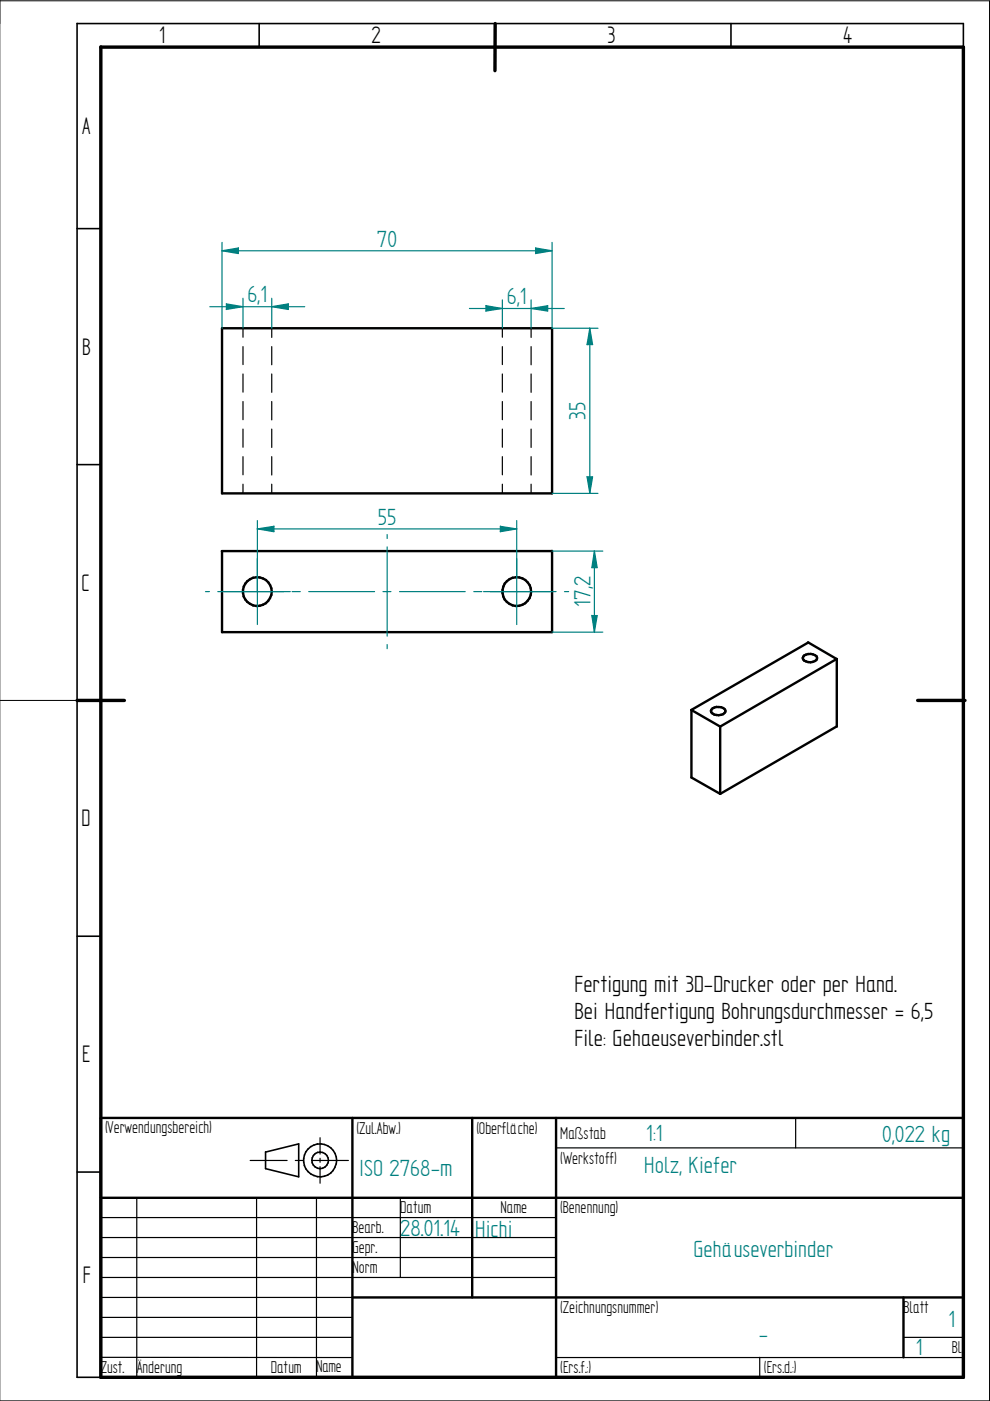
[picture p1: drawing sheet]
<svg xmlns="http://www.w3.org/2000/svg" width="210mm" height="297mm" viewBox="0 0 210 297" stroke-linecap="round" stroke-linejoin="round" font-family="sans-serif">
<path d="M0 0v297h209.8v-296.8h-209.8M0 148.5h16.3" fill="none" stroke="#000" stroke-width=".21"/>
<g fill="none" stroke="#000" stroke-width=".34">
<path d="M16.3 5v287h5.1M16.3 5h188v5M54.9 5v5M105 5v5M155 5v5M16.3 48.5h5.1M16.3 98.5h5.1M16.3 148.5h5.1M16.3 198.5h5.1M16.3 248.5h5.1M56.3 244.2v3.6l7 1.7v-7l-7 1.8M64.4 246.4l.2 .7"/>
<path d="M64.4 245.6v.8M64.5 247.1l.4 .7M64.6 244.9l-.2 .8M64.8 247.8l.5 .6M65.3 248.4l.6 .5M65.3 243.6l-.7 1.3M65.9 248.9l.7 .4M65.9 243.1l-.6 .5M66.1 246l.1 .5M66.2 246.5l.3 .6M66.4 247l.4 .4M66.5 244.9l-.4 1.1"/>
<path d="M66.5 249.2l.8 .3M66.6 242.7l-.7 .4M66.8 247.4l.6 .3M66.8 244.6l-.3 .4M67.3 249.5h.8M67.3 247.7l.6 .1M67.3 242.6a3.5 3.5 0 0 1 3.7 4.9M67.3 242.5l-.7 .3M67.4 244.3a1.74 1.74 0 0 1 2.1 .9 1.74 1.74 0 0 1-.6 2.2M67.4 244.3l-.6 .3M68.4 247.7l-.6 .1M68.8 249.4l-.8 .1"/>
<path d="M68.9 247.4l-.5 .3M70.7 248.2l-1.2 .9-.8 .3M71 247.5l-.4 .7"/>
</g>
<path d="M21.4 9.9l182.9 .1v282h-182.9zM105 5l-.1 10M16.3 148.5h10.1M194.6 148.5h10" fill="none" stroke="#000" stroke-width=".72"/>
<g fill="none" stroke="#000" stroke-width=".51">
<path d="M47.1 69.6h70v35h-70zM47 116.8h70.1M117.1 116.8v17.2h-70v-17.2M51.5 125.7l.2 .8M51.5 125.1v.7M51.6 126.4l.4 .7M52 127.1l.5 .5M52.4 127.6l.6 .5M52.5 123.2l-.8 1.1-.2 .8M53 128l.7 .4M53 122.8a3 3 0 0 1 3.7 .4 3 3 0 0 1 .5 3.6M53 122.8l-.5 .4"/>
<path d="M53.6 128.4l.8 .1M55.1 128.4l-.7 .1M55.8 128.2l-.8 .2M56.4 127.9l-.7 .3M57.3 126.8l-1 1.1M106.6 125.7l.1 .7 .3 .7M106.6 125.1v.7M107 127.1l.5 .5M107.4 127.6l.6 .5M107.5 123.2l-.5 .5-.4 1.4M108 128l.7 .4M108 122.8a3 3 0 0 1 3.6 .4 3 3 0 0 1 .7 3.6"/>
<path d="M108 122.8l-.5 .4M108.7 128.4l.7 .1M110.8 128.2l-1.5 .3M111.4 127.9l-.7 .3M111.9 127.4l-.6 .5M112.3 126.8l-.5 .6M170.3 139.8l.2 .3M170.3 139.2v.6M170.5 138.9l-.2 .3M170.9 138.8l-.4 .2M170.9 138.8a1.84 1.84 0 0 1 2.3 .6l-.1 .6M171.3 136.2l6.1 3.5"/>
<path d="M171.4 136.2l-24.8 14.3M173.1 140l-1.3 .4M177.4 139.7l-24.7 14.4M177.4 139.7v14.3l-24.7 14.3M150.7 150.7l.1 .3M150.8 151l.7 .5M150.8 150.5l-.1 .2M151.1 150.2l-.3 .3M151.4 151.5l1 .1M151.9 149.9l-.8 .3M151.9 149.9a1.36 1.36 0 0 1 1.9 1l-.5 .5M152.7 154.1l-6.1-3.6v14.3l6.1 3.5"/>
<path d="M152.7 154.1v14.2M152.9 151.6h-.5M153.3 151.4l-.4 .2M170.5 140l.4 .3M170.9 140.2l.5 .2M171.3 140.4h.6M21.4 237h182.9v55h-182.9zM74.7 237v55M100.1 237v38.1M117.9 237v55M21.4 254h182.9M74.7 275.1h129.6"/>
<path d="M191.6 275.1v12.7"/>
</g>
<g fill="none" stroke="#000" stroke-width=".25">
<path d="M51.5 69.6v1.9M51.5 73.5v3.8M51.5 79.3v3.8M57.6 69.6v1.9M57.6 73.5v3.8M57.6 79.3v3.9M106.5 69.6v1.9M106.5 73.5v3.8M106.5 79.3v3.8M112.6 69.6v1.9M112.6 73.5v3.8M112.6 79.3v3.9"/>
<path d="M51.5 85.1v3.9M51.5 91v3.8M51.5 96.8v3.9M57.6 85.1v3.9M57.6 91v3.9M57.6 96.8v3.9M106.5 85.1v3.9M106.5 91v3.8M106.5 96.8v3.9M112.6 85.1v3.9M112.6 91v3.9M112.6 96.8v3.9"/>
<path d="M51.5 102.7v1.9M57.6 102.7v1.9M106.5 102.7v1.9M112.6 102.7v1.9M168.7 237v6.4M21.4 258.1h96.5M29 254v38M53 246h7.9M54.4 254v38M62.6 246h1.7M66.1 246h7.8M67.1 254v38"/>
<path d="M67.9 241.2v3.5M67.9 245.6v.8M67.9 247.4v3.5M84.9 254v16.8M117.9 243.4h86.4M21.4 279.3h53.3M21.4 275.1h53.3M21.4 270.8h96.5M21.4 266.6h96.5M21.4 262.4h96.5M21.4 287.8h53.2M21.4 283.5h53.3"/>
<path d="M117.8 287.8h86.4M161.1 287.8v4.2M191.6 283.5h12.7"/>
</g>
<path d="M50.5 52.6l-3.5 .6M50.5 52.5v1.3l-3.4-.6" fill="none" stroke="#008080" stroke-width=".25"/>
<path d="M47.1 53.2l3.4-.6v1.2z" fill="#008080"/>
<path d="M113.6 52.6l3.5 .6-3.6 .6M113.6 52.5v1.3" fill="none" stroke="#008080" stroke-width=".25"/>
<path d="M113.6 52.6l3.5 .6-3.5 .6z" fill="#008080"/>
<path d="M47.1 51.4v18.2M47.1 53.2h70M117.1 51.4v18.2M125.1 69.6l.5 3.5h-1.1l.6-3.5" fill="none" stroke="#008080" stroke-width=".25"/>
<path d="M125.1 69.6l.5 3.5h-1.1z" fill="#008080"/>
<path d="M124.5 101l.6 3.6 .5-3.5h-1.1" fill="none" stroke="#008080" stroke-width=".25"/>
<path d="M124.5 101.1h1.1l-.5 3.5z" fill="#008080"/>
<path d="M117.1 69.6h9.7M125.1 69.6v35M117.1 104.6h9.7M125.5 130.5l.5 3.5 .6-3.5h-1.1" fill="none" stroke="#008080" stroke-width=".25"/>
<path d="M125.5 130.5h1.1l-.6 3.5z" fill="#008080"/>
<path d="M126 116.8l.6 3.6h-1.1l.5-3.6" fill="none" stroke="#008080" stroke-width=".25"/>
<path d="M126 116.8l.6 3.6h-1.1z" fill="#008080"/>
<g fill="none" stroke="#008080" stroke-width=".25">
<path d="M58.1 111.5v1.2l-3.6-.6 3.6-.5M82.1 113.3v.9M82.1 116v18.9M117.1 116.8h10.7M126 116.8v17.2M43.6 125.4h.8M46.2 125.4h14M61.9 125.4h1.8M65.4 125.4h14M81.2 125.4h1.7M82.1 136.7v.8M84.7 125.4h13.9"/>
<path d="M100.5 125.4h1.7M103.9 125.4h14M117.1 134h10.7M119.7 125.4h.9"/>
</g>
<path d="M54.6 112.1l3.5-.5v1.1z" fill="#008080"/>
<path d="M106.1 111.5l-.1 1.2 3.6-.6-3.5-.5" fill="none" stroke="#008080" stroke-width=".25"/>
<path d="M106.1 111.6l3.5 .5-3.5 .6z" fill="#008080"/>
<path d="M61.1 64.4l-3.5 .6M61.1 64.4v1.2l-3.5-.6M54.6 110.4v22M54.6 112.1h55M109.6 110.4v22M47.5 125.4h14.1M102.5 125.4h14.1" fill="none" stroke="#008080" stroke-width=".25"/>
<path d="M57.6 65l3.5-.6v1.2z" fill="#008080"/>
<path d="M48 64.4l3.5 .6-3.5 .6M48 64.4v1.2" fill="none" stroke="#008080" stroke-width=".25"/>
<path d="M48 64.4l3.5 .6-3.5 .6z" fill="#008080"/>
<path d="M44.5 65h20.1M51.5 63.2v6.4M57.6 63.2v6.4M103 64.8l3.5 .6-3.5 .6M103 64.8v1.2" fill="none" stroke="#008080" stroke-width=".25"/>
<path d="M103 64.8l3.5 .6-3.5 .6z" fill="#008080"/>
<path d="M116.1 64.8v1.2l-3.5-.6 3.5-.6" fill="none" stroke="#008080" stroke-width=".25"/>
<path d="M112.6 65.4l3.5-.6v1.2z" fill="#008080"/>
<path d="M99.5 65.4h20.1M106.5 63.6v6M112.6 63.6v6" fill="none" stroke="#008080" stroke-width=".25"/>
<g font-size="5.7">
<text x="33.8" y="9.2">1</text>
<text x="78.8" y="9.2">2</text>
<text x="128.8" y="9.2">3</text>
<text x="178.8" y="9.2">4</text>
<text x="17.4" y="28.4">A</text>
<text x="17.4" y="75.2">B</text>
<text x="17.3" y="125.2">C</text>
<text x="17.3" y="175.2">D</text>
<text x="17.4" y="225.2">E</text>
<text x="17.6" y="271.9">F</text>
</g>
<g font-size="5.6" fill="#008080">
<text x="79.9" y="52.3">70</text>
<text x="52.5" y="64.1">6,1</text>
<text x="107.4" y="64.5">6,1</text>
<text x="124.2" y="89" transform="rotate(-90 124.2 89)">35</text>
<text x="80.1" y="111.3">55</text>
<text x="125.2" y="128.7" transform="rotate(-90 125.2 128.7)">17,2</text>
<text x="137" y="242">1:1</text>
<text x="187" y="242.2">0,022 kg</text>
<text x="76.2" y="249.4">ISO 2768-m</text>
<text x="136.6" y="248.8">Holz, Kiefer</text>
<text x="84.9" y="262">28.01.14</text>
<text x="100.8" y="262.3">Hichi</text>
<text x="147" y="266.6">Gehäuseverbinder</text>
<text x="201.1" y="281.3">1</text>
<text x="160.9" y="284.6">-</text>
<text x="194.2" y="287.4">1</text>
</g>
<g font-size="5.6">
<text x="121.8" y="210.4">Fertigung mit 3D-Drucker oder per Hand.</text>
<text x="121.8" y="216.1">Bei Handfertigung Bohrungsdurchmesser = 6,5</text>
<text x="121.8" y="221.9">File: Gehaeuseverbinder.stl</text>
</g>
<g font-size="4.1">
<text x="22.3" y="240.2">(Verwendungsbereich)</text>
<text x="75.6" y="240.4">(Zul.Abw.)</text>
<text x="101" y="240.4">(Oberfläche)</text>
<text x="118.8" y="241.4">Maßstab</text>
<text x="118.8" y="246.7">(Werkstoff)</text>
<text x="84.9" y="257.3">Datum</text>
<text x="106.1" y="257.3">Name</text>
<text x="118.8" y="257.3">(Benennung)</text>
<text x="74.7" y="261.5">Bearb.</text>
<text x="74.7" y="265.7">Gepr.</text>
<text x="74.7" y="270">Norm</text>
<text x="118.8" y="278.4">(Zeichnungsnummer)</text>
<text x="191.6" y="278.4">Blatt</text>
<text x="201.8" y="286.9">Bl.</text>
<text x="21.4" y="291.1">Zust. Änderung</text>
<text x="57.4" y="291.1">Datum</text>
<text x="67.1" y="291">Name</text>
<text x="118.8" y="291.1">(Ers.f.:)</text>
<text x="162" y="291.1">(Ers.d.:)</text>
</g>
</svg>
